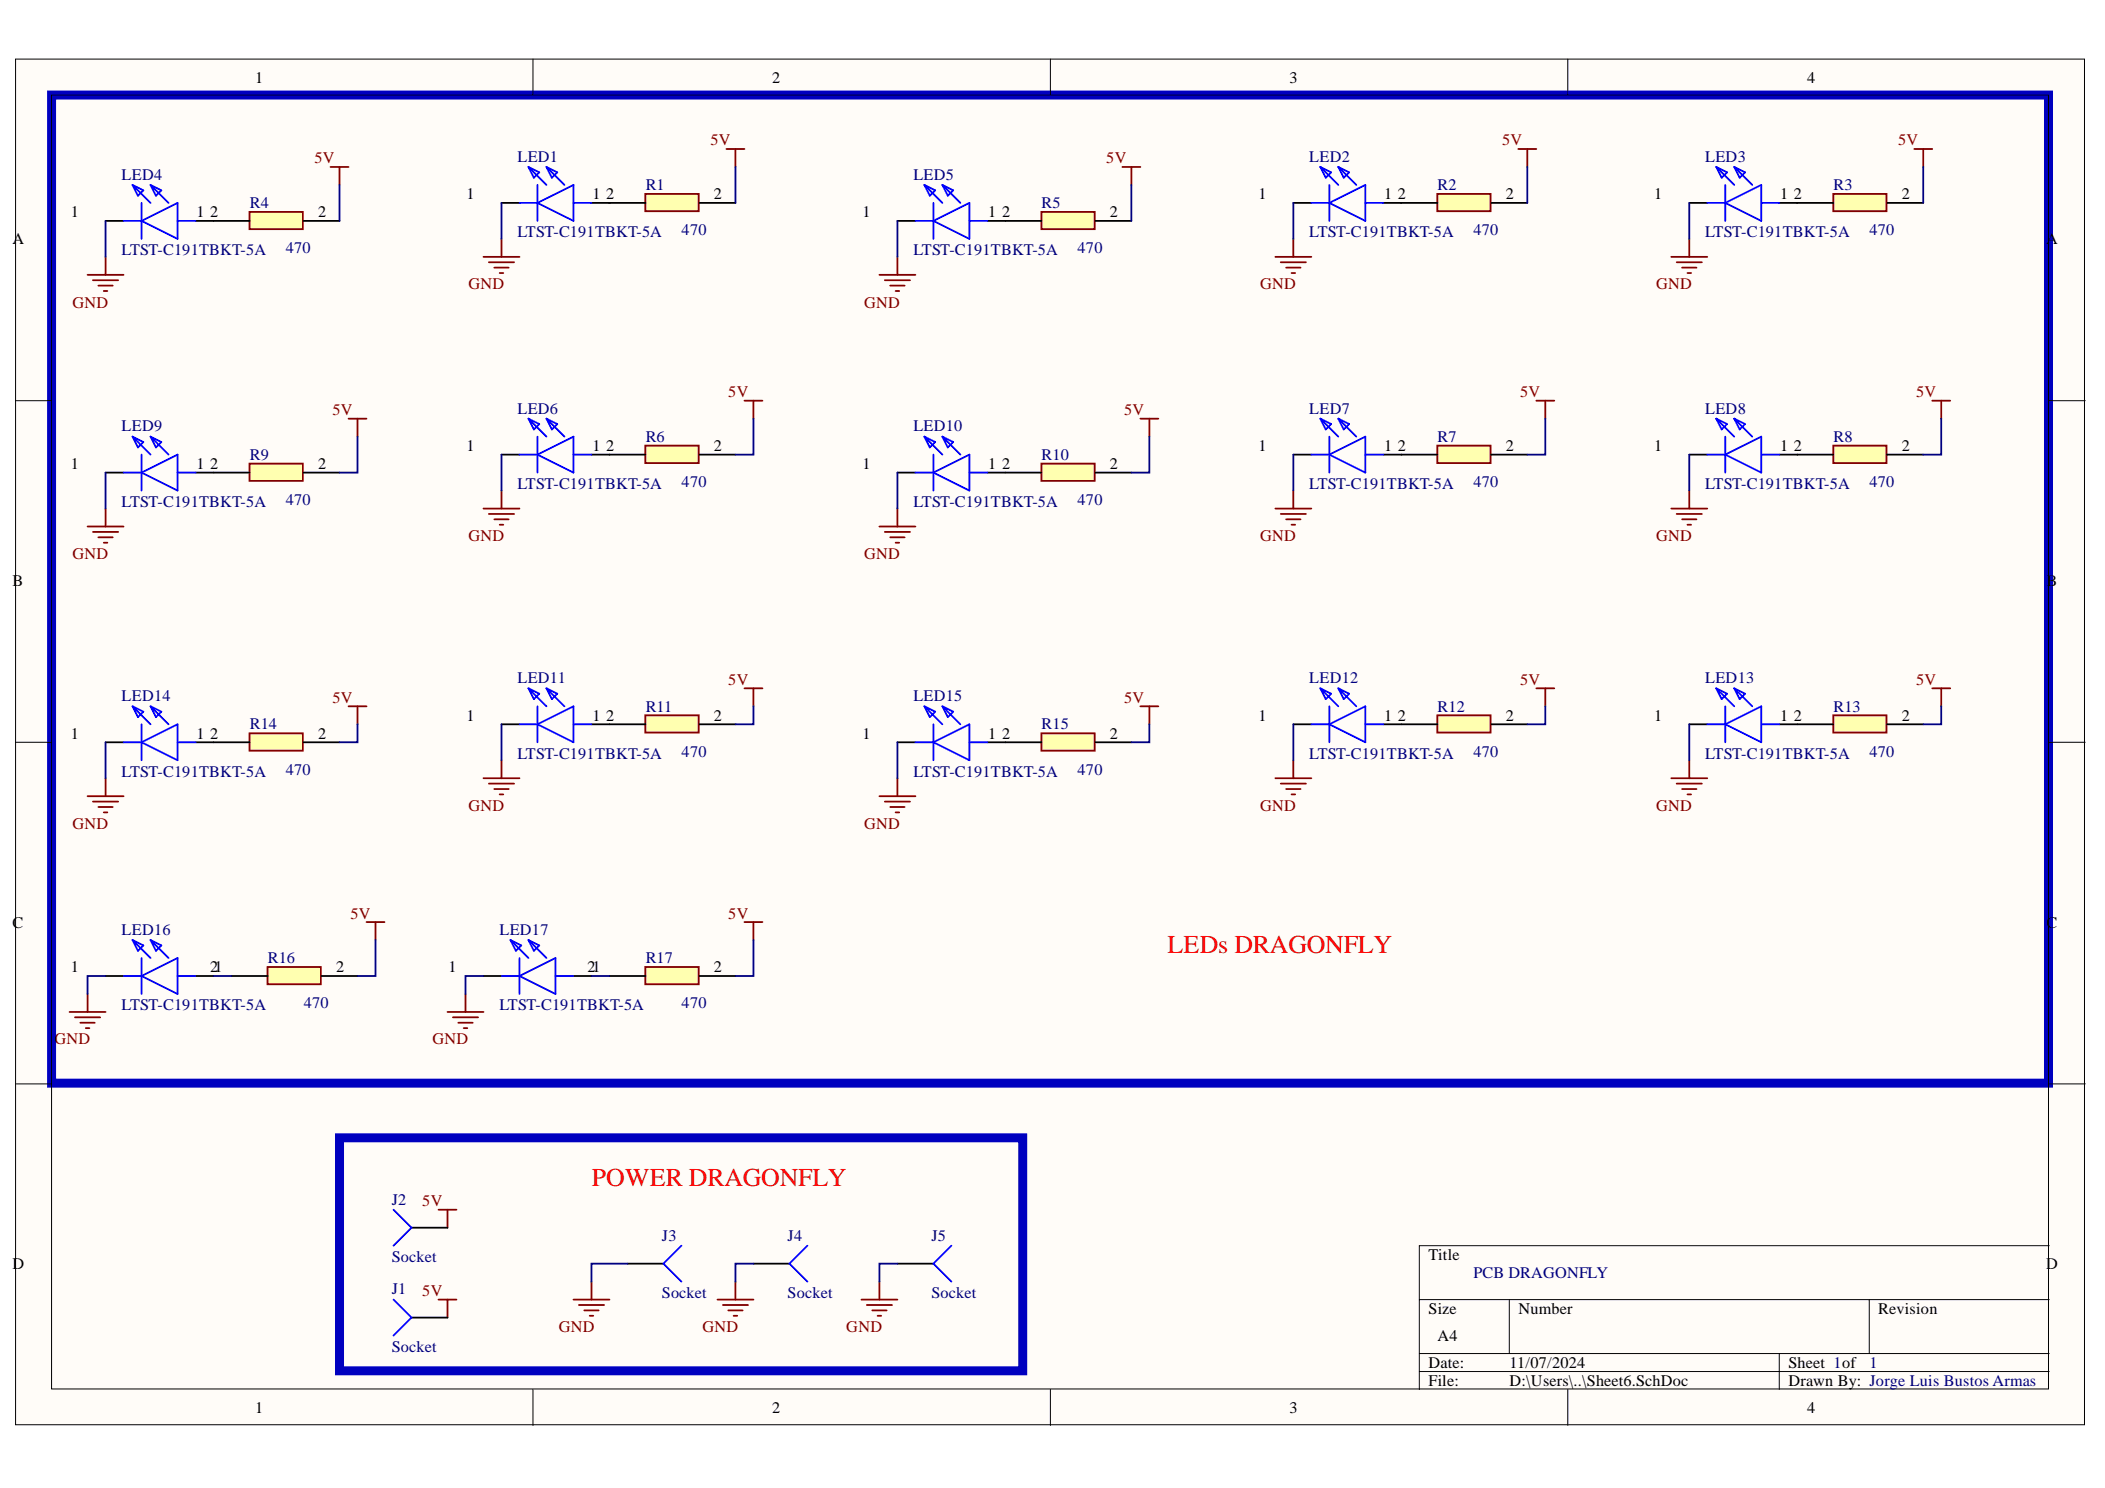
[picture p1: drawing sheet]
# Altium project PCB_Libelula.PrjPcb
1 sheet, 39 parts. Net scope: global (net labels, ports and power ports of the same name join across sheets).
Board file: PCB6.PcbDoc

## Sheet Sheet6.SchDoc
size A4

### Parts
J1  Socket  [PIN1]  (no BOM)
J2  Socket  [PIN1]  (no BOM)
J3  Socket  [PIN1]  (no BOM)
J4  Socket  [PIN1]  (no BOM)
J5  Socket  [PIN1]  (no BOM)
LED1  LTST-C191TBKT-5A  [LEDC1608X60N]
LED2  LTST-C191TBKT-5A  [LEDC1608X60N]
LED3  LTST-C191TBKT-5A  [LEDC1608X60N]
LED4  LTST-C191TBKT-5A  [LEDC1608X60N]
LED5  LTST-C191TBKT-5A  [LEDC1608X60N]
LED6  LTST-C191TBKT-5A  [LEDC1608X60N]
LED7  LTST-C191TBKT-5A  [LEDC1608X60N]
LED8  LTST-C191TBKT-5A  [LEDC1608X60N]
LED9  LTST-C191TBKT-5A  [LEDC1608X60N]
LED10  LTST-C191TBKT-5A  [LEDC1608X60N]
LED11  LTST-C191TBKT-5A  [LEDC1608X60N]
LED12  LTST-C191TBKT-5A  [LEDC1608X60N]
LED13  LTST-C191TBKT-5A  [LEDC1608X60N]
LED14  LTST-C191TBKT-5A  [LEDC1608X60N]
LED15  LTST-C191TBKT-5A  [LEDC1608X60N]
LED16  LTST-C191TBKT-5A  [LEDC1608X60N]
LED17  LTST-C191TBKT-5A  [LEDC1608X60N]
R1  value 470  [RESC1608X55N]  (hidden comment: KTR03EZPF1501)
R2  value 470  [RESC1608X55N]  (hidden comment: KTR03EZPF1501)
R3  value 470  [RESC1608X55N]  (hidden comment: KTR03EZPF1501)
R4  value 470  [RESC1608X55N]  (hidden comment: KTR03EZPF1501)
R5  value 470  [RESC1608X55N]  (hidden comment: KTR03EZPF1501)
R6  value 470  [RESC1608X55N]  (hidden comment: KTR03EZPF1501)
R7  value 470  [RESC1608X55N]  (hidden comment: KTR03EZPF1501)
R8  value 470  [RESC1608X55N]  (hidden comment: KTR03EZPF1501)
R9  value 470  [RESC1608X55N]  (hidden comment: KTR03EZPF1501)
R10  value 470  [RESC1608X55N]  (hidden comment: KTR03EZPF1501)
R11  value 470  [RESC1608X55N]  (hidden comment: KTR03EZPF1501)
R12  value 470  [RESC1608X55N]  (hidden comment: KTR03EZPF1501)
R13  value 470  [RESC1608X55N]  (hidden comment: KTR03EZPF1501)
R14  value 470  [RESC1608X55N]  (hidden comment: KTR03EZPF1501)
R15  value 470  [RESC1608X55N]  (hidden comment: KTR03EZPF1501)
R16  value 470  [RESC1608X55N]  (hidden comment: KTR03EZPF1501)
R17  value 470  [RESC1608X55N]  (hidden comment: KTR03EZPF1501)

### Blocks framed on the sheet
LEDs DRAGONFLY: LED1-LED17 R1-R17
POWER DRAGONFLY: J1-J5

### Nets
5V: J1.1 J2.1 R1.2 R2.2 R3.2 R4.2 R5.2 R6.2 R7.2 R8.2 R9.2 R10.2 R11.2 R12.2 R13.2 R14.2 R15.2 R16.2 R17.2
GND: J3.1 J4.1 J5.1 LED1.1(K) LED2.1(K) LED3.1(K) LED4.1(K) LED5.1(K) LED6.1(K) LED7.1(K) LED8.1(K) LED9.1(K) LED10.1(K) LED11.1(K) LED12.1(K) LED13.1(K) LED14.1(K) LED15.1(K) LED16.1(K) LED17.1(K)
NetLED1_2: LED1.2(A) R1.1
NetLED2_2: LED2.2(A) R2.1
NetLED3_2: LED3.2(A) R3.1
NetLED4_2: LED4.2(A) R4.1
NetLED5_2: LED5.2(A) R5.1
NetLED6_2: LED6.2(A) R6.1
NetLED7_2: LED7.2(A) R7.1
NetLED8_2: LED8.2(A) R8.1
NetLED9_2: LED9.2(A) R9.1
NetLED10_2: LED10.2(A) R10.1
NetLED11_2: LED11.2(A) R11.1
NetLED12_2: LED12.2(A) R12.1
NetLED13_2: LED13.2(A) R13.1
NetLED14_2: LED14.2(A) R14.1
NetLED15_2: LED15.2(A) R15.1
NetLED16_2: LED16.2(A) R16.1
NetLED17_2: LED17.2(A) R17.1

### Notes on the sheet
- PCB DRAGONFLY
- 1
- Jorge Luis Bustos Armas
